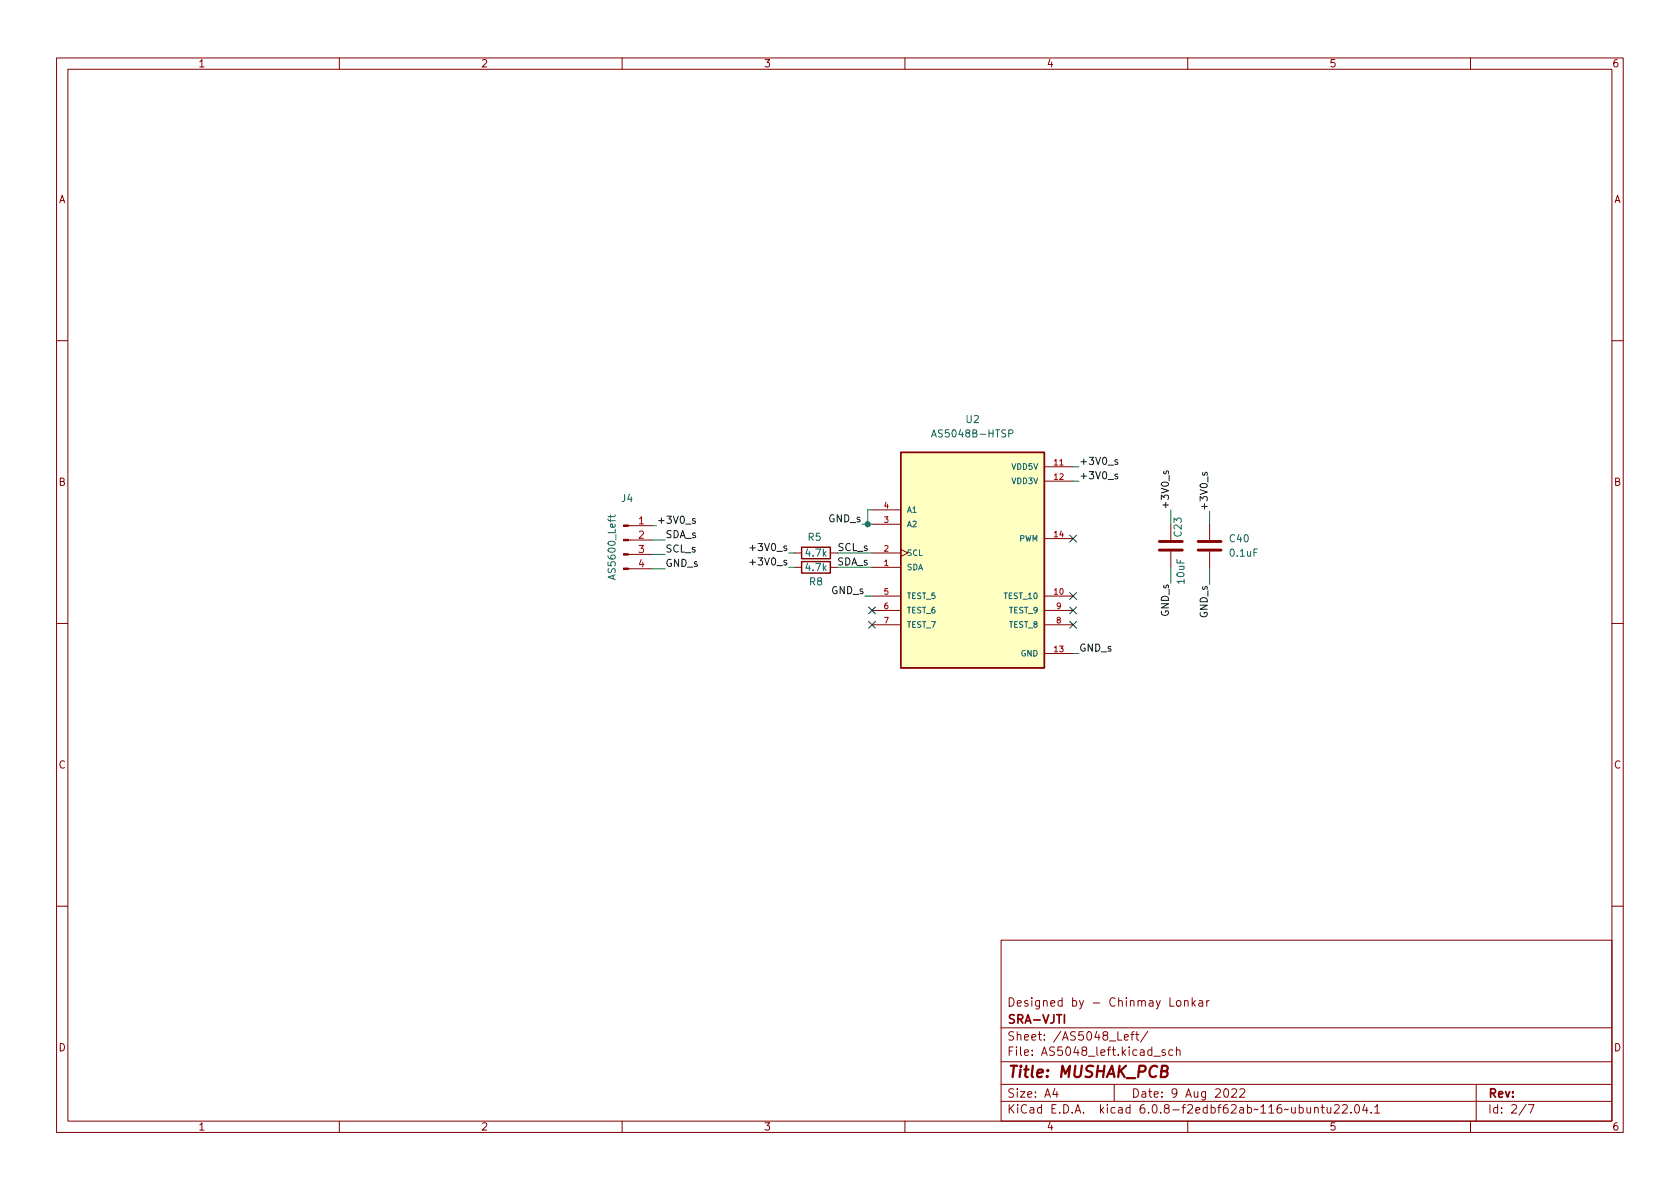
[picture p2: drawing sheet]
<svg xmlns="http://www.w3.org/2000/svg" width="297mm" height="210mm" viewBox="0 0 297 210" stroke-linecap="round" stroke-linejoin="round" font-family="sans-serif">
<g fill="none" stroke="#840000" stroke-width=".18">
<path d="M10 10.2h277v190.1h-277zM12 12.2h273v186.1h-273zM60 10.2v2M110 10.2v2M160 10.2v2M210 10.2v2M260 10.2v2M10 60.2h2M285 60.2h2M111.1 98h4.2M111.1 95.5h4.2M111.1 93h4.2"/>
<path d="M140.5 97.8h1.2M146.8 97.8h1.3M154.2 97.8h5.1M154.2 92.7h5.1M154.2 90.2h5.1M159.3 97.1l1.2 .7-1.2 .6M184.7 82.5h5M184.7 85.1h5M184.7 95.2h5M207 92.7v2.8M207 97.5v2.8M213.9 92.7v2.8"/>
<path d="M213.9 97.5v2.8M10 110.2h2M111.1 100.6h4.2M140.5 100.3h1.2M146.8 100.3h1.3M154.2 100.3h5.1M154.2 105.4h5.1M154.2 107.9h5.1M154.2 110.5h5.1M184.7 105.4h5M184.7 115.6h5M184.7 107.9h5"/>
<path d="M184.7 110.5h5M285 110.2h2M10 160.2h2M177 166.3h108v32h-108zM206.9 176.4v1.5h.7M208.1 177l.4-.1 .3 .3v.4l-.3 .3h-.4l-.1-.3v-.4zM209.4 177.1l.2-.2 .4 .1 .1 .9M209.4 176.9v1M210.8 176.4v1.5M210.9 177.4l.5 .5M211.4 176.9l-.6 .6M212 177h.6v.9"/>
<path d="M212.6 177.3l-.5 .1a.29 .29 0 0 0-.2 .2 .29 .29 0 0 0 .2 .3h.5M213.4 176.9v1M213.8 176.9l-.3 .1-.1 .2M285 160.2h2M60 198.3v2M110 198.3v2M160 198.3v2M177 194.8h108M177 191.8h108M177 187.8h108M177 181.8h108M186.5 192.5l-.4 1h1"/>
<path d="M186.9 193v1M197 191.8v3M198.8 183.4l.7-.1-.1-.3-.4-.1-.2 .2 .1 .8h.5M199.9 182.9h.6M200.5 182.4l-.4 .2v1.3M200.8 182.9h.6M201 182.4v1.3l.4 .2M202.9 182.4l-1.3 1.9M204 186.8h1.1M206 185.7l-.4-.1-.2 .2 .1 .3 .5 .1v.4h-.6M207.4 185.7l-.5-.1-.3 .3v.4l.2 .3h.6M208 185.8l.2-.2 .4 .1v.9"/>
<path d="M208 185.1v1.5M210 198.3v2M216.5 192.7l.2-.2a.81 .81 0 0 1 .6 .7 .81 .81 0 0 1-.3 .8h-.1a.81 .81 0 0 1-.4-1.3zM217.8 192.7l.6-.2 .2 .2v.3l-.9 1h.9M219.2 192.7l.6-.2 .2 .2 .1 .3-1 1h1M232.4 196l.2-.2 .4 .1 .1 .9M232.4 195.8v1M233.6 195.8h.5M233.8 195.3v1.3l.3 .2M234.6 195.8l.1 1h.4l.2-.1M235.3 195.8v1M235.9 195.5l.6-.2 .2 .2 .1 .3-.9 1h.9"/>
<path d="M237.4 195.5l.5-.2 .2 .2 .1 .3-.9 1h.9M238.9 196.7v.1M239.7 195.4l.2-.1a.81 .81 0 0 1 .5 .7 .81 .81 0 0 1-.3 .8h-.1a.81 .81 0 0 1-.6-.6 .81 .81 0 0 1 .3-.8zM241.3 195.3l-.4 1h1M241.6 195.8v1M242.4 196.7v.1M243.1 195.8l.4-.5v1.5M243.1 196.8h.8M260 198.3v2M261 191.8v6.5M269.9 195.3l-1.3 1.9M270.2 195.3h1l-.6 1.5"/>
</g>
<path d="M205.4 189.4l.8-.1a.46 .46 0 0 0 .3-.4 .46 .46 0 0 0-.4-.4h-.6l-.3 2h.8a.53 .53 0 0 0 .4-.5 .53 .53 0 0 0-.4-.6" fill="none" stroke="#840000" stroke-width=".4"/>
<path d="M188.2 179.4v1.5" fill="none" stroke="#840000" stroke-width=".3"/>
<path d="M141.7 99.3h5.1v2h-5.1zM141.7 96.8h5.1v2h-5.1zM159.3 80h25.4v38.1h-25.4z" fill="none" stroke="#840000" stroke-width=".25"/>
<g fill="#840000" stroke="#840000" stroke-width=".18">
<path d="M110.2 100.5h.9v.2h-.9z"/>
<path d="M110.2 97.9h.9v.3h-.9z"/>
<path d="M110.2 95.4h.9v.2h-.9z"/>
<path d="M110.2 92.8h.9v.3h-.9z"/>
</g>
<path d="M164.7 77.3l.4-1.3 .4 1.3M164.8 76.9h.6M178.4 76.7l.6-.1 .1-.2-.1-.3-.6-.1v1.3M107.9 91.1v.4M108.8 91.1l-.2 .3h-1.1" fill="none" stroke="#006464" stroke-width=".18"/>
<path d="M205 95.8h4M205 97.3h4M211.8 95.8h4.1M211.8 97.3h4.1" fill="none" stroke="#840000" stroke-width=".51"/>
<path d="M159.3 80h25.4v38.1h-25.4z" fill="#ffffc2" stroke="#ffffc2" stroke-width=".18"/>
<path d="M122.9 91.8l-.3-.1-.2 .2 .1 .2 .4 .1v.3h-.5M132.6 96.9h1M132.6 99.4h1M197.6 81.3h-.3l-.2 .2 .1 .2 .4 .1v.3h-.5M197.6 83.9l-.3-.1-.2 .2 .1 .2 .4 .1v.3h-.5M205.8 83.3v.3l.1 .2 .2-.1 .1-.4h.3v.5M212.7 83.6l-.1 .3 .2 .2 .2-.1 .1-.4h.3v.5" fill="none" stroke="#0f0f0f" stroke-width=".18"/>
<g fill="none" stroke="#009600" stroke-width=".18">
<path d="M115.3 93h.8M115.3 98h2.3M115.3 95.5h2.3M139.4 97.8h1.1M148.1 97.8h6.1M152.4 92.7h1.8M154.2 90.2h-.8v2.5M189.7 85.1h1.1M189.7 82.5h1.1M207 90.2v2.5M213.9 90.4v2.3M115.3 100.6h2.3"/>
<path d="M139.4 100.3h1.1M148.1 100.3h6.1M152.9 105.4h1.3M189.7 115.6h1.1M207 100.3v2.8M213.9 100.3v3.1"/>
</g>
<path d="M189.1 94.6l1.2 1.3M190.3 94.6l-1.2 1.3M153.6 107.3l1.2 1.3M153.6 109.9l1.2 1.2M154.8 107.3l-1.2 1.3M154.8 109.9l-1.2 1.2M189.1 104.8l1.2 1.2M189.1 109.9l1.2 1.2M189.1 107.3l1.2 1.3M190.3 104.8l-1.2 1.2M190.3 109.9l-1.2 1.2M190.3 107.3l-1.2 1.3" fill="none" stroke="#000084" stroke-width=".18"/>
<circle cx="153.4" cy="92.7" r=".46" fill="#009600" stroke="#009600" stroke-width=".18"/>
<text font-size="2.8" fill="#840000" x="178" y="190.6">Title: MUSHAK_PCB</text>
<g font-size="2.1" fill="#840000">
<text x="178" y="178">Designed by - Chinmay Lonkar</text>
<text x="178" y="184">Sheet: /AS5048_Left/</text>
<text x="178" y="181">SRA-VJTI</text>
<text x="178" y="186.7">File: AS5048_left.kicad_sch</text>
<text x="178" y="196.9">KiCad E.D.A. kicad 6.0.8-f2edbf62ab~116~ubuntu22.04.1</text>
<text x="178" y="194.1">Size: A4</text>
<text x="200" y="194.1">Date: 9 Aug 2022</text>
<text x="263" y="194.1">Rev:</text>
<text x="263" y="196.9">Id: 2/7</text>
</g>
<g font-size="1.8" fill="#840000">
<text x="35" y="11.9">1</text>
<text x="85" y="11.9">2</text>
<text x="135" y="11.9">3</text>
<text x="185" y="11.9">4</text>
<text x="235" y="11.9">5</text>
<text x="285" y="11.9">6</text>
<text x="10.3" y="35.9">A</text>
<text x="285.3" y="35.9">A</text>
<text x="10.3" y="85.9">B</text>
<text x="285.3" y="85.9">B</text>
<text x="10.3" y="135.9">C</text>
<text x="285.3" y="135.9">C</text>
<text x="10.3" y="185.9">D</text>
<text x="285.3" y="185.9">D</text>
<text x="35" y="199.9">1</text>
<text x="85" y="199.9">2</text>
<text x="135" y="199.9">3</text>
<text x="185" y="199.9">4</text>
<text x="235" y="199.9">5</text>
<text x="285" y="199.9">6</text>
</g>
<g font-size="1.8" fill="#006464">
<text x="165.5" y="77.3">AS5048B-HTSP</text>
<text x="170.8" y="74.8">U2</text>
<text x="109.9" y="88.8">J4</text>
<text x="142.9" y="95.6">R5</text>
<text x="208.9" y="94.8" transform="rotate(-90 208.9 94.8)">C23</text>
<text x="217.5" y="95.9">C40</text>
<text x="142.6" y="101">4.7k</text>
<text x="142.6" y="98.4">4.7k</text>
<text x="217.6" y="98.4">0.1uF</text>
<text x="108.8" y="102.1" transform="rotate(-90 108.8 102.1)">AS5600_Left</text>
<text x="143.1" y="103.5">R8</text>
<text x="209.4" y="103.2" transform="rotate(-90 209.4 103.2)">10uF</text>
</g>
<g font-size="1.8" fill="#0f0f0f">
<text x="190.8" y="82.2">+3V0_s</text>
<text x="190.8" y="84.7">+3V0_s</text>
<text x="116.1" y="92.6">+3V0_s</text>
<text x="117.6" y="95.1">SDA_s</text>
<text x="146.5" y="92.4">GND_s</text>
<text x="206.7" y="90.2" transform="rotate(-90 206.7 90.2)">+3V0_s</text>
<text x="213.5" y="90.4" transform="rotate(-90 213.5 90.4)">+3V0_s</text>
<text x="117.6" y="100.2">GND_s</text>
<text x="117.6" y="97.7">SCL_s</text>
<text x="133.3" y="97.4">+3V0_s</text>
<text x="133.3" y="100">+3V0_s</text>
<text x="148" y="100">SDA_s</text>
<text x="148.2" y="97.4">SCL_s</text>
<text x="147" y="105.1">GND_s</text>
<text x="206.7" y="109" transform="rotate(-90 206.7 109)">GND_s</text>
<text x="213.5" y="109.3" transform="rotate(-90 213.5 109.3)">GND_s</text>
<text x="190.8" y="115.2">GND_s</text>
</g>
<g font-size="1.8" fill="#a90000">
<text x="112.9" y="92.7">1</text>
<text x="112.9" y="95.2">2</text>
<text x="112.9" y="97.8">3</text>
<text x="112.9" y="100.3">4</text>
</g>
<g font-size="1.4" fill="#006464">
<text x="178.9" y="83.1">VDD5V</text>
<text x="178.9" y="85.6">VDD3V</text>
<text x="160.3" y="93.2">A2</text>
<text x="160.3" y="90.7">A1</text>
<text x="180.2" y="95.8">PWM</text>
<text x="160.3" y="100.8">SDA</text>
<text x="160.3" y="98.3">SCL</text>
<text x="160.3" y="105.9">TEST_5</text>
<text x="177.7" y="105.9">TEST_10</text>
<text x="160.3" y="108.5">TEST_6</text>
<text x="160.3" y="111">TEST_7</text>
<text x="178.5" y="111">TEST_8</text>
<text x="178.5" y="108.5">TEST_9</text>
<text x="180.5" y="116.1">GND</text>
</g>
<g font-size="1.4" fill="#a90000">
<text x="186.4" y="82.3">11</text>
<text x="156.3" y="89.9">4</text>
<text x="186.4" y="84.8">12</text>
<text x="156.3" y="92.5">3</text>
<text x="186.4" y="95">14</text>
<text x="156.3" y="100.1">1</text>
<text x="156.3" y="97.5">2</text>
<text x="156.3" y="105.2">5</text>
<text x="156.3" y="107.7">6</text>
<text x="186.4" y="105.2">10</text>
<text x="186.8" y="107.7">9</text>
<text x="156.3" y="110.2">7</text>
<text x="186.8" y="110.2">8</text>
<text x="186.4" y="115.3">13</text>
</g>
</svg>
